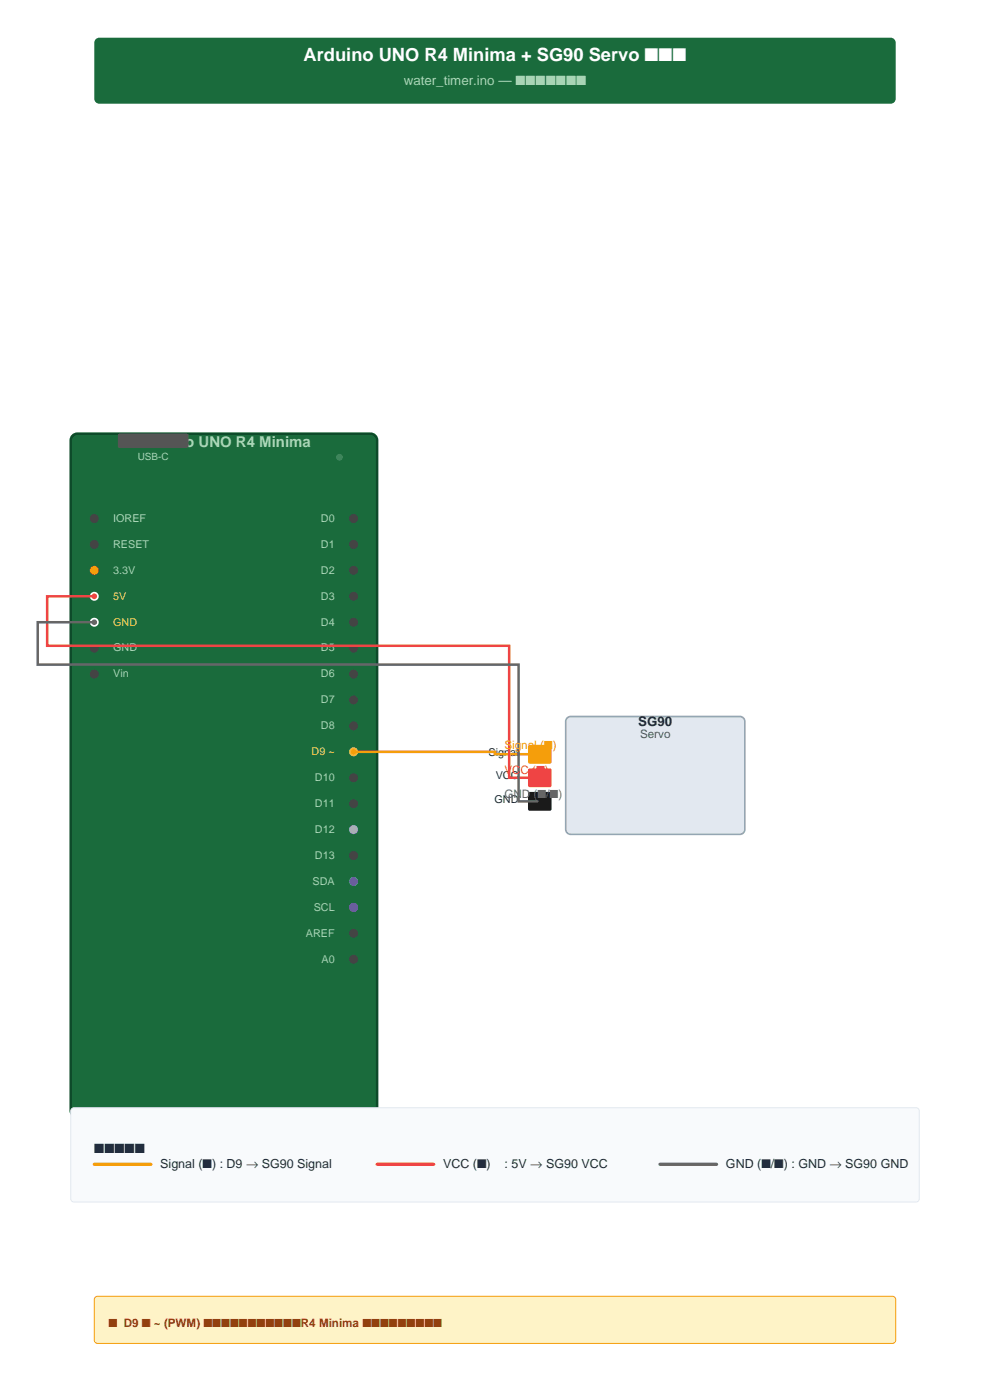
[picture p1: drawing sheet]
<svg xmlns="http://www.w3.org/2000/svg" width="210mm" height="297mm" viewBox="0 0 210 297" stroke-linecap="round" stroke-linejoin="round" font-family="sans-serif">
<path d="M20.4 8.2l.7-.2h167.8a1.06 1.06 0 0 1 1.1 1.1v11.8a1.06 1.06 0 0 1-1.1 1.1h-167.8a1.06 1.06 0 0 1-1.1-1.1v-11.8z" fill-rule="evenodd" fill="#1a6b3c"/>
<path d="M15.6 92.3l.8-.3h62.2a1.41 1.41 0 0 1 1.4 1.4v142.2a1.41 1.41 0 0 1-1.4 1.4h-62.2a1.41 1.41 0 0 1-1.4-1.4v-142.2l.1-.4z" fill-rule="evenodd" fill="#1a6b3c" stroke="#0e4a2a" stroke-width=".53"/>
<path d="M25.2 92h14.4l.4 .4v2.2l-.4 .4h-14.2l-.4-.4v-2.2z" fill-rule="evenodd" fill="#555"/>
<circle cx="72" cy="97" r=".71" fill="#22c55e"/>
<g fill="#444" stroke="#444" stroke-width=".35">
<circle cx="20" cy="110" r=".78"/>
<circle cx="20" cy="115.5" r=".78"/>
</g>
<circle cx="20" cy="121" r=".78" fill="#f97316" stroke="#f97316" stroke-width=".35"/>
<circle cx="20" cy="126.5" r=".78" fill="#ef4444" stroke="#fff" stroke-width=".35"/>
<circle cx="20" cy="132" r=".78" fill="#666" stroke="#fff" stroke-width=".35"/>
<g fill="#444" stroke="#444" stroke-width=".35">
<circle cx="20" cy="137.5" r=".78"/>
<circle cx="20" cy="143" r=".78"/>
<circle cx="75" cy="110" r=".78"/>
<circle cx="75" cy="115.5" r=".78"/>
<circle cx="75" cy="121" r=".78"/>
<circle cx="75" cy="126.5" r=".78"/>
<circle cx="75" cy="132" r=".78"/>
<circle cx="75" cy="137.5" r=".78"/>
<circle cx="75" cy="143" r=".78"/>
<circle cx="75" cy="148.5" r=".78"/>
<circle cx="75" cy="154" r=".78"/>
</g>
<circle cx="75" cy="159.5" r=".78" fill="#f59e0b" stroke="#fcd34d" stroke-width=".35"/>
<g fill="#444" stroke="#444" stroke-width=".35">
<circle cx="75" cy="165" r=".78"/>
<circle cx="75" cy="170.5" r=".78"/>
<circle cx="75" cy="181.5" r=".78"/>
<circle cx="75" cy="198" r=".78"/>
<circle cx="75" cy="203.5" r=".78"/>
</g>
<circle cx="75" cy="176" r=".78" fill="#a78bfa" stroke="#a78bfa" stroke-width=".35"/>
<circle cx="75" cy="187" r=".78" fill="#3b82f6" stroke="#3b82f6" stroke-width=".35"/>
<circle cx="75" cy="192.5" r=".78" fill="#8b5cf6" stroke="#8b5cf6" stroke-width=".35"/>
<path d="M120.2 152.4l.9-.4h35.8a1.06 1.06 0 0 1 1.1 1.1v22.8a1.06 1.06 0 0 1-1.1 1.1h-35.8a1.06 1.06 0 0 1-1.1-1.1v-22.8z" fill-rule="evenodd" fill="#e2e8f0" stroke="#94a3b8" stroke-width=".35"/>
<path d="M112 158.2l.4-.2h4.4l.2 .4v3.4l-.4 .2h-4.4l-.2-.4z" fill-rule="evenodd" fill="#f59e0b"/>
<path d="M112 163.2l.4-.2h4.4l.2 .4v3.4l-.4 .2h-4.4l-.2-.4z" fill-rule="evenodd" fill="#ef4444"/>
<path d="M112 168.2l.4-.2h4.4l.2 .4v3.4l-.4 .2h-4.4l-.2-.4z" fill-rule="evenodd" fill="#1a1a1a"/>
<path d="M75 159.5h30v.5h9" fill="none" stroke="#f59e0b" stroke-width=".53"/>
<path d="M20 126.5h-10v10.5h98v28h6" fill="none" stroke="#ef4444" stroke-width=".53"/>
<path d="M20 132h-12v9h102v29h4" fill="none" stroke="#666" stroke-width=".53"/>
<path d="M15.2 235.2l.5-.2h178.6a.71 .71 0 0 1 .7 .7v18.6a.71 .71 0 0 1-.7 .7h-178.6a.71 .71 0 0 1-.7-.7v-18.6z" fill-rule="evenodd" fill="#f8fafc" stroke="#e2e8f0" stroke-width=".21"/>
<path d="M20 247h12" fill="none" stroke="#f59e0b" stroke-width=".71"/>
<path d="M80 247h12" fill="none" stroke="#ef4444" stroke-width=".71"/>
<path d="M140 247h12" fill="none" stroke="#666" stroke-width=".71"/>
<path d="M20.2 275.2l.5-.2h168.6a.71 .71 0 0 1 .7 .7v8.6a.71 .71 0 0 1-.7 .7h-168.6a.71 .71 0 0 1-.7-.7v-8.6z" fill-rule="evenodd" fill="#fef3c7" stroke="#f59e0b" stroke-width=".21"/>
<text font-size="3.9" fill="#fff" x="64.4" y="13">Arduino UNO R4 Minima + SG90 Servo ■■■</text>
<text font-size="3.2" fill="#a8d5b5" x="29.1" y="94.8">Arduino UNO R4 Minima</text>
<text font-size="2.8" fill="#a8d5b5" x="85.6" y="18">water_timer.ino — ■■■■■■■</text>
<g font-size="2.8" fill="#1e293b">
<text x="135.4" y="154.1">SG90</text>
<text x="20" y="244.5">■■■■■</text>
</g>
<g font-size="2.6" fill="#1e293b">
<text x="34" y="247.7">Signal (■) : D9 → SG90 Signal</text>
<text x="94" y="247.7">VCC (■)</text>
<text x="107" y="247.7">: 5V → SG90 VCC</text>
<text x="154" y="247.7">GND (■/■) : GND → SG90 GND</text>
</g>
<g font-size="2.5" fill="#f59e0b">
<text x="107" y="158.8">Signal (■</text>
<text x="117.3" y="158.8">)</text>
</g>
<text font-size="2.5" fill="#475569" x="135.8" y="156.6">Servo</text>
<text font-size="2.5" fill="#ef4444" x="107" y="164.3">VCC (■)</text>
<text font-size="2.5" fill="#666" x="107" y="169.3">GND (■/■)</text>
<text font-size="2.5" fill="#92400e" x="23" y="281.5">■ D9 ■ ~ (PWM) ■■■■■■■■■■■R4 Minima ■■■■■■■■■</text>
<g font-size="2.3" fill="#a8d5b5">
<text x="24" y="110.7">IOREF</text>
<text x="68.1" y="110.7">D0</text>
<text x="24" y="116.2">RESET</text>
<text x="68.1" y="116.2">D1</text>
<text x="24" y="121.7">3.3V</text>
<text x="68.1" y="121.7">D2</text>
<text x="68.1" y="127.2">D3</text>
<text x="68.1" y="132.7">D4</text>
<text x="24" y="138.2">GND</text>
<text x="24" y="143.7">Vin</text>
<text x="68.1" y="138.2">D5</text>
<text x="68.1" y="143.7">D6</text>
<text x="68.1" y="149.2">D7</text>
<text x="68.1" y="154.7">D8</text>
<text x="66.8" y="165.7">D10</text>
<text x="66.8" y="171.2">D11</text>
<text x="66.8" y="176.7">D12</text>
<text x="66.8" y="182.2">D13</text>
<text x="66.3" y="187.7">SDA</text>
<text x="66.5" y="193.2">SCL</text>
<text x="64.9" y="198.7">AREF</text>
<text x="68.2" y="204.2">A0</text>
</g>
<g font-size="2.3" fill="#fcd34d">
<text x="24" y="127.2">5V</text>
<text x="24" y="132.7">GND</text>
<text x="66.1" y="160.2">D9 ~</text>
</g>
<g font-size="2.3" fill="#1e293b">
<text x="103.6" y="160.4">Signal</text>
<text x="105.2" y="165.4">VCC</text>
<text x="104.9" y="170.4">GND</text>
</g>
<text font-size="2.1" fill="#a8d5b5" x="29.2" y="97.5">USB-C</text>
</svg>
